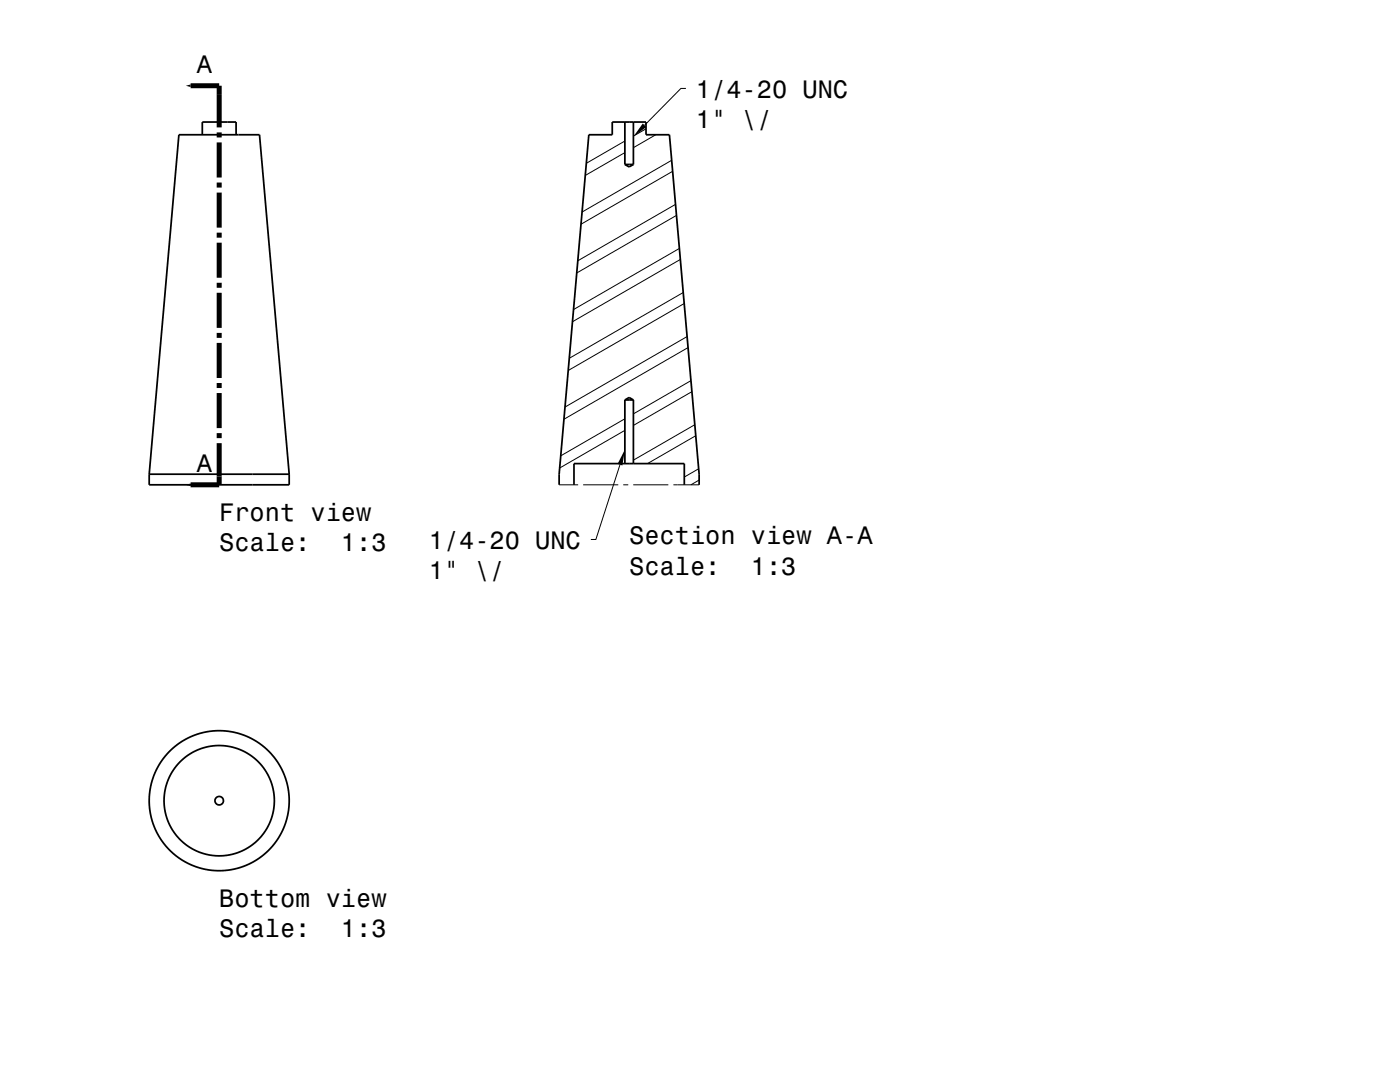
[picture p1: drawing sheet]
<svg xmlns="http://www.w3.org/2000/svg" width="279mm" height="216mm" viewBox="0 0 279 216" stroke-linecap="round" stroke-linejoin="round" font-family="sans-serif">
<g fill="none" stroke="#000" stroke-width=".2">
<path d="M136.9 17.6h-1l-7.3 7.4M124.7 30.5l-7.9 4.5M124.7 28.1l-7.7 4.5M128.9 25.7l-2.5 1.5M130.9 26.9l-4.5 2.6M134 32l-17.8 10.3M134.2 34.2l-18.2 10.5M134.8 40.8l-19.5 11.2M135 43l-19.9 11.5M135.6 49.6l-21.1 12.2M135.8 51.8l-21.6 12.4M136.4 58.4l-22.8 13.1"/>
<path d="M136.5 60.6l-23.1 13.3M137.1 67.2l-24.3 14M137.3 69.4l-24.8 14.3M137.9 76l-11.5 6.6M138.1 78.2l-11.7 6.7M111.6 96.7h3.8M116.4 96.7h7M123.7 92.7l-4.8 14.9h-1M124.4 96.7h1M124.7 85.9l-13 7.5M124.7 83.6l-12.8 7.4M126.4 96.7h7"/>
<path d="M134.4 96.7h5.1M138.7 84.7l-12.3 7.1M138.9 86.9l-9.7 5.6M139.4 93.5l-2.8 1.7M139.5 95.8l-1.6 .9"/>
</g>
<g fill="none" stroke="#000" stroke-width=".35">
<path d="M40.4 26.9v-2.6h6.7v2.6M124.7 24.3v8.5M124.7 32.8l.9 .5 .8-.5M124.7 32.8h1.7M126.4 24.3v8.5M124.7 79.8h1.7M124.7 79.8l.9-.5 .8 .5M124.7 79.8v12.7M126.4 79.8v12.7M29.8 94.6l5.9-67.7h16.1l5.9 67.7M29.8 94.6h27.9M29.8 94.6v2.1h27.9v-2.1"/>
<path d="M111.6 96.7v-2.1l5.9-67.7h4.7v-2.6h6.7v2.6h4.7l5.9 67.7v2.1M114.6 96.7v-4.2h22v4.2"/>
<circle cx="43.7" cy="159.8" r="14"/>
<circle cx="43.7" cy="159.8" r="11"/>
<circle cx="43.7" cy="159.8" r=".85"/>
</g>
<g fill="none" stroke="#000" stroke-width="1" stroke-linecap="butt">
<path d="M38 17.1h5.7v8.3M43.7 26.4v1M43.7 28.4v7M43.7 36.4v1M43.7 38.4v7M43.7 46.4v1M43.7 48.4v7M43.7 56.4v1M43.7 58.4v7M43.7 66.4v1M43.7 68.4v7M43.7 76.4v1"/>
<path d="M43.7 78.4v7M43.7 86.4v1M43.7 88.4v8.3h-5.7"/>
</g>
<g fill="#000">
<path d="M37.1 17.1l.9-.2v.5z" fill-rule="evenodd"/>
<path d="M128.3 24.6l.7 .8-2.6 1.9z" fill-rule="evenodd"/>
<path d="M37.1 96.7l.9-.2v.5z" fill-rule="evenodd"/>
<path d="M124.7 89.7l-.5 3.2-.9-.3z" fill-rule="evenodd"/>
</g>
<g font-size="5">
<text x="39.3" y="14.5">A</text>
<text x="138.9" y="19.5">1/4-20 UNC</text>
<text x="138.9" y="25.5">1&quot; \/</text>
<text x="39.3" y="94.1">A</text>
<text x="43.7" y="103.9">Front view</text>
<text x="43.7" y="110">Scale:</text>
<text x="68" y="110">1:3</text>
<text x="85.6" y="109.5">1/4-20 UNC</text>
<text x="125.6" y="108.6">Section view A-A</text>
<text x="85.6" y="115.5">1&quot; \/</text>
<text x="125.6" y="114.6">Scale:</text>
<text x="149.8" y="114.6">1:3</text>
<text x="43.7" y="180.9">Bottom view</text>
<text x="43.7" y="187">Scale:</text>
<text x="68" y="187">1:3</text>
</g>
</svg>
